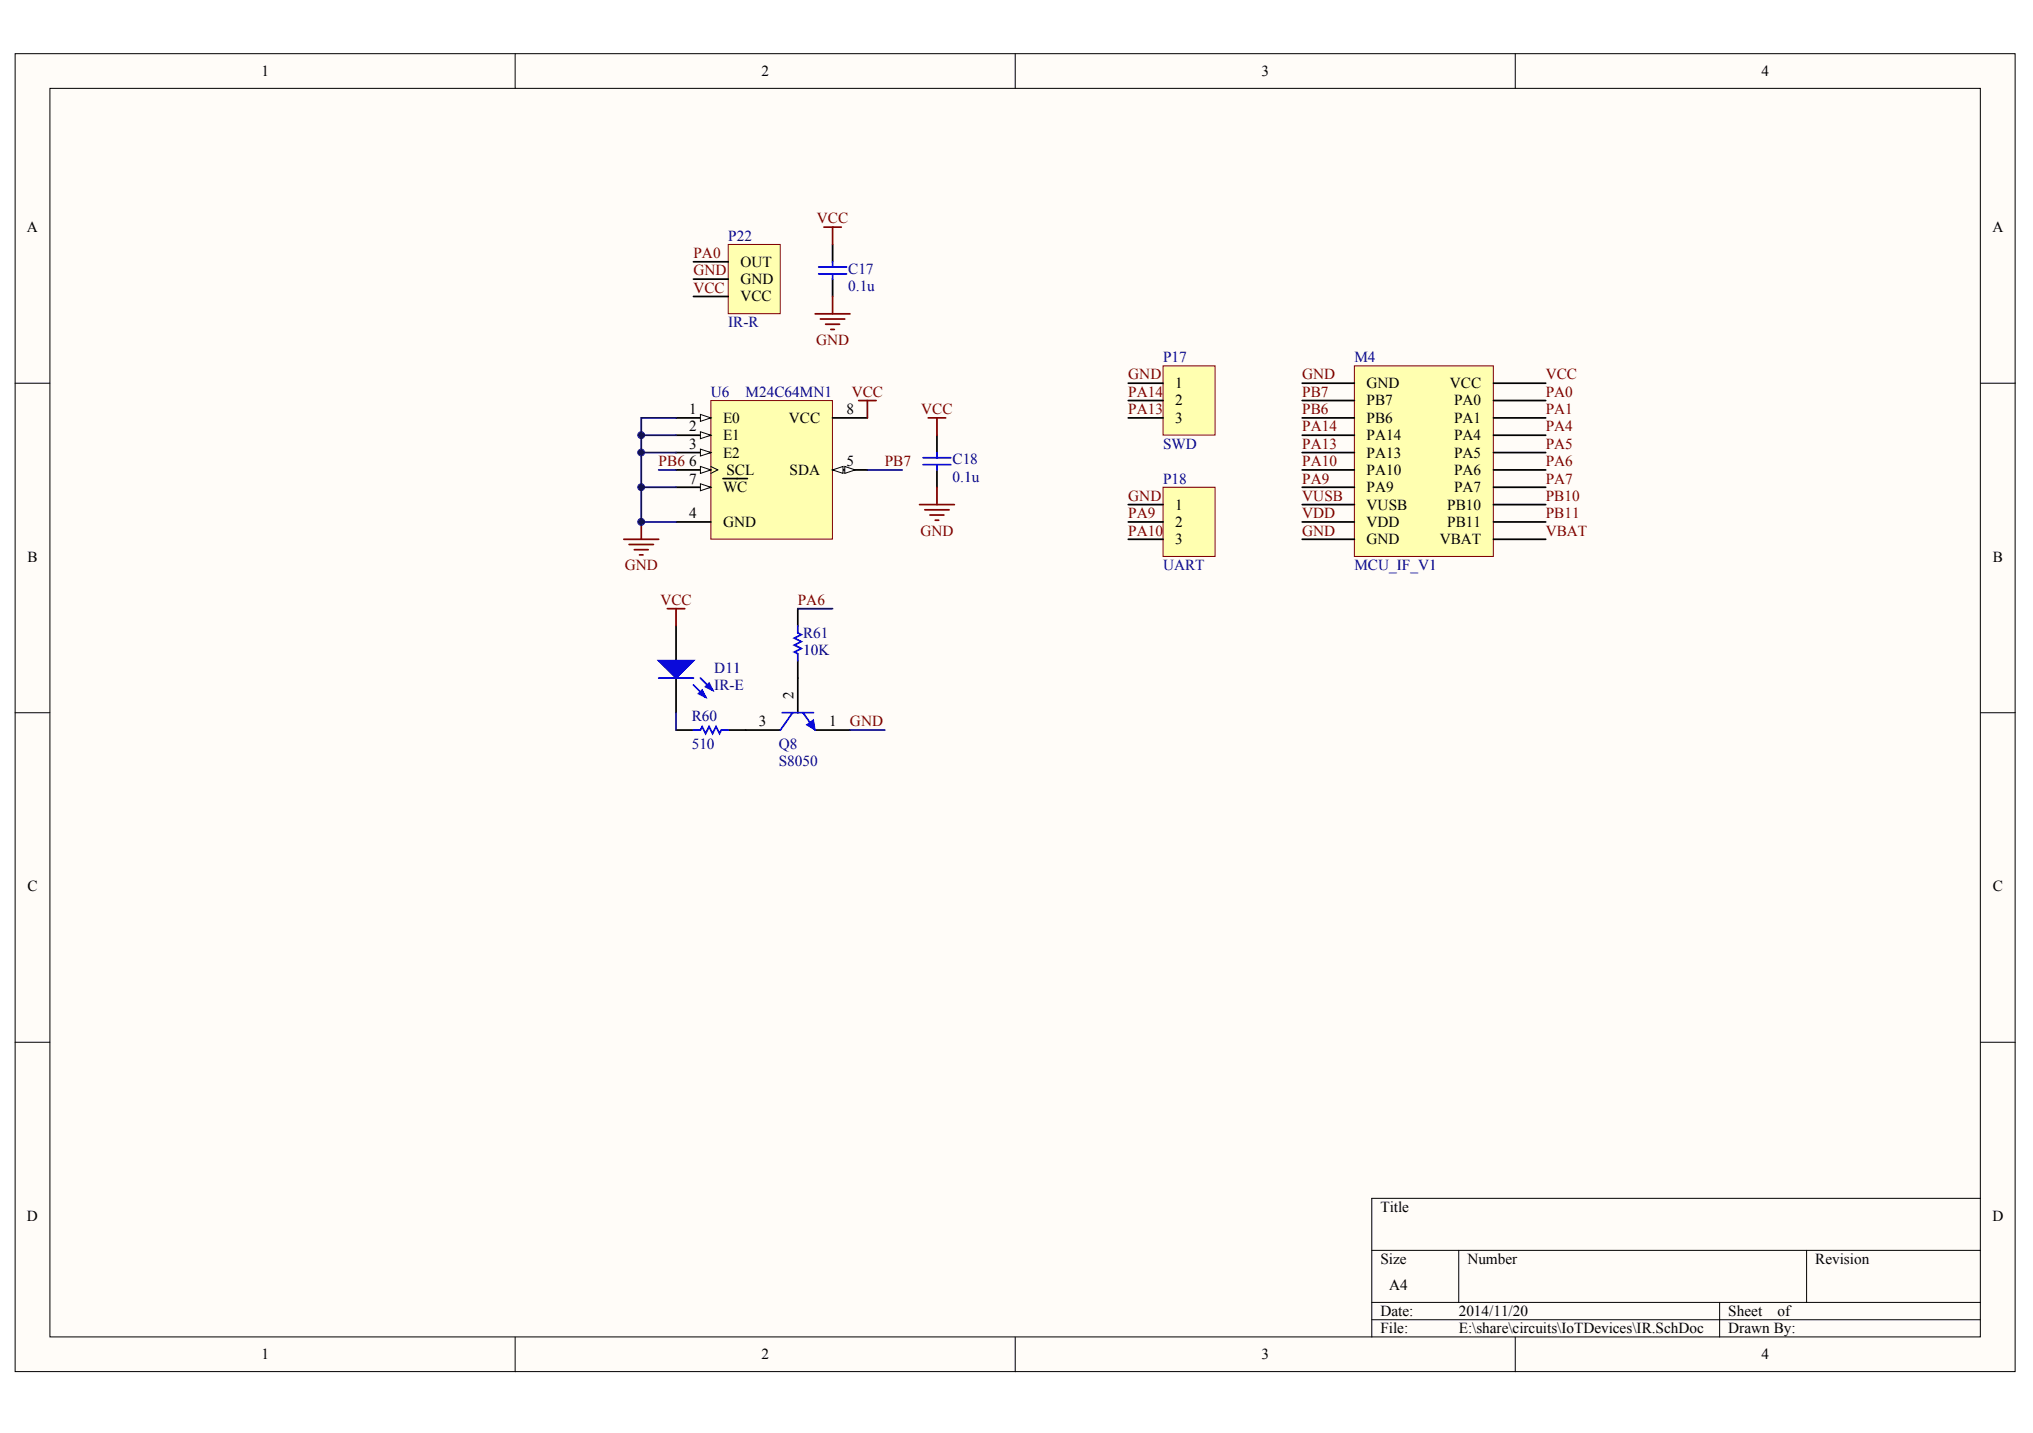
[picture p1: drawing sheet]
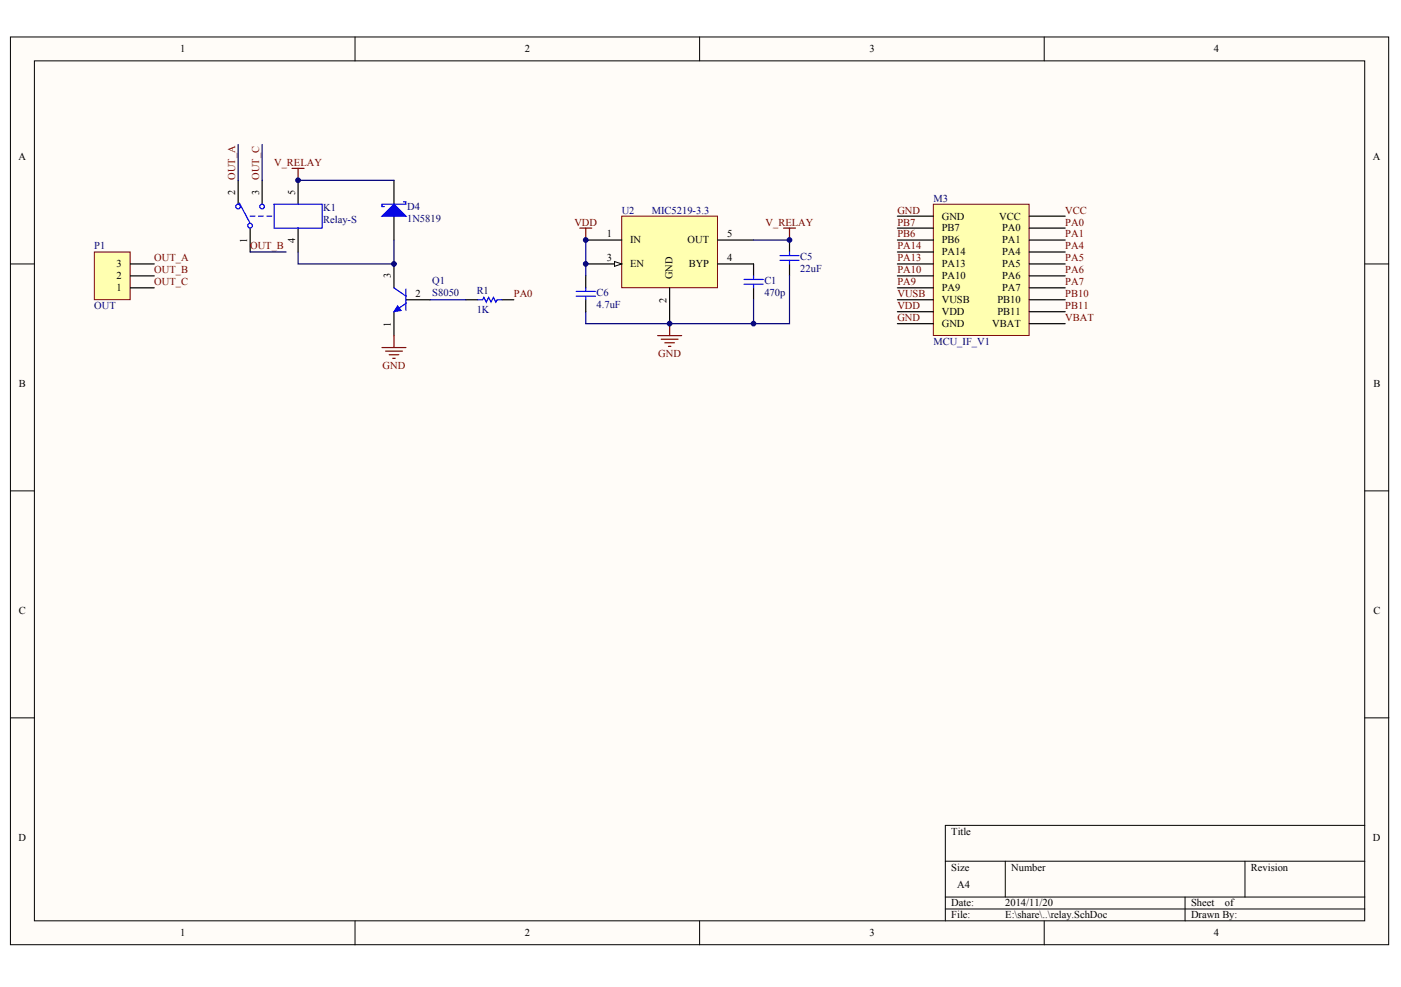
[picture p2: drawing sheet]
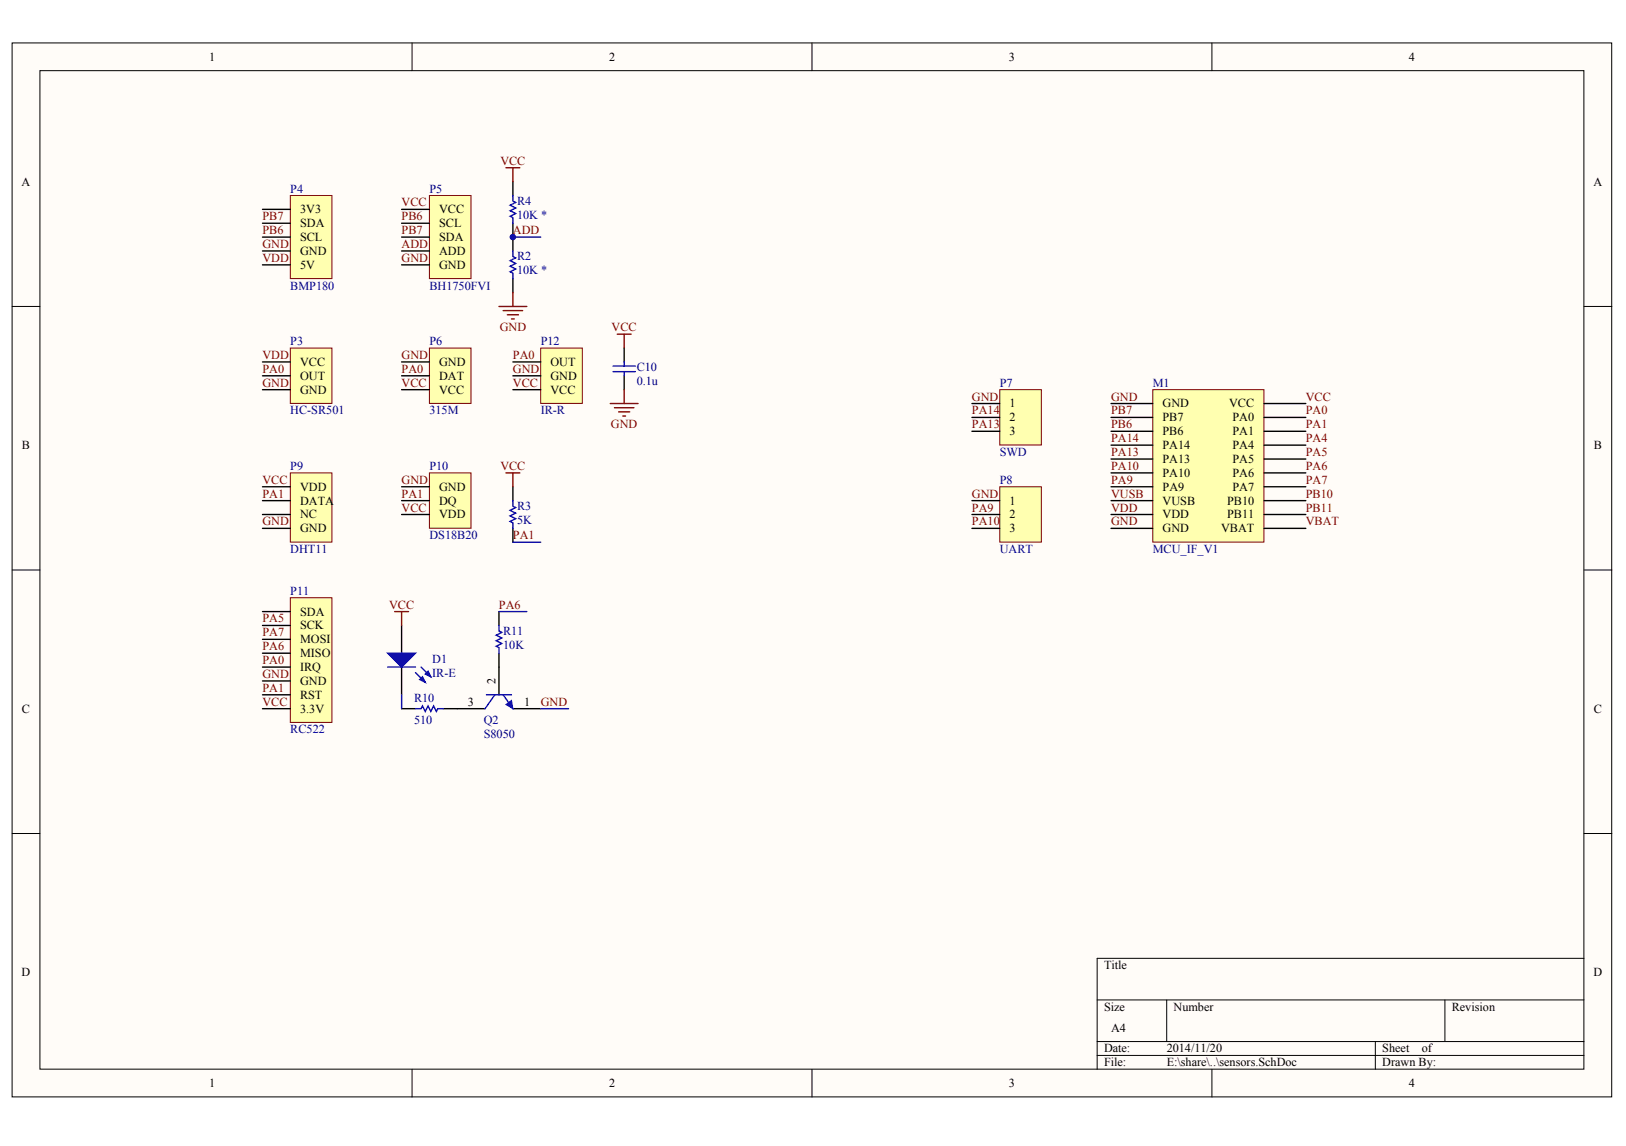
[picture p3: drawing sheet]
# Altium project slaves.PrjPCB
3 sheets, 40 parts. Net scope: global (net labels, ports and power ports of the same name join across sheets).
Board file: relay.PcbDoc
Sheets:
  sensors.SchDoc
  relay.SchDoc
  IR.SchDoc

## Sheet sensors.SchDoc
size A4

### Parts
C10  value 0.1u  [C-1608[0603]]  (hidden comment: Cap Semi)
D1  IR-E  [PIN2]
M1  MCU_IF_V1  [MCU_IF_V1]
P3  HC-SR501  [HDR1X3]
P4  BMP180  [HDR1X5]
P5  BH1750FVI  [HDR1X5]
P6  315M  [HDR1X3]
P7  SWD  [HDR1X3]
P8  UART  [HDR1X3]
P9  DHT11  [HDR1X4]
P10  DS18B20  [HDR1X3]
P11  RC522  [HDR1X8]
P12  IR-R  [HDR1X3]
Q2  S8050  [SOT23B]
R2  value 10K *  [R-1608[0603]]  (hidden comment: Res Semi)
R3  value 5K  [R-1608[0603]]  (hidden comment: Res Semi)
R4  value 10K *  [R-1608[0603]]  (hidden comment: Res Semi)
R10  value 510  [R-1608[0603]]  (hidden comment: Res Semi)
R11  value 10K  [R-1608[0603]]  (hidden comment: Res Semi)

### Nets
GND: C10.1 M1.1(GND) M1.10(GND) P3.3(GND) P4.4(GND) P5.5(GND) P6.1(GND) P7.1 P8.1 P9.4(GND) P10.1(GND) P11.6(GND) P12.2(GND) Q2.1(E) R2.2
VCC: C10.2 D1.1(A) M1.20(VCC) P5.1(VCC) P6.3(VCC) P9.1(VDD) P10.3(VDD) P11.8(3.3V) P12.3(VCC) R3.1 R4.1
VDD: M1.9(VDD) P3.1(VCC) P4.5(5V)
ADD: P5.4(ADD) R2.1 R4.2
PA0: M1.19(PA0) P3.2(OUT) P6.2(DAT) P11.5(IRQ) P12.1(OUT)
PA1: M1.18(PA1) P9.2(DATA) P10.2(DQ) P11.7(RST) R3.2
PA4: M1.17(PA4)
PA5: M1.16(PA5) P11.2(SCK)
PA6: M1.15(PA6) P11.4(MISO) R11.2
PA7: M1.14(PA7) P11.3(MOSI)
PA9: M1.7(PA9) P8.2
PA10: M1.6(PA10) P8.3
PA13: M1.5(PA13) P7.3
PA14: M1.4(PA14) P7.2
PB6: M1.3(PB6) P4.3(SCL) P5.2(SCL)
PB7: M1.2(PB7) P4.2(SDA) P5.3(SDA)
PB10: M1.13(PB10)
PB11: M1.12(PB11)
VBAT: M1.11(VBAT)
VUSB: M1.8(VUSB)
NetD1_2: D1.2(K) R10.1
NetQ2_2: Q2.2(B) R11.1
NetQ2_3: Q2.3(C) R10.2

Not connected (* = marked no-connect by the designer): P4 1(3V3); P9 3(NC); P11 1(SDA)

## Sheet relay.SchDoc
size A4

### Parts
C1  value 470p  [C-1608[0603]]  (hidden comment: Cap Semi)
C5  value 22uF  [C-2012[0805]]  (hidden comment: Cap Semi)
C6  value 4.7uF  [C-1608[0603]]  (hidden comment: Cap Semi)
D4  1N5819  [SOD123]
K1  Relay-S  [Relay-JZC-32F-ZS]
M3  MCU_IF_V1  [MCU_IF_V1]
P1  OUT  [Edge5.08mm3P]
Q1  S8050  [SOT23B]
R1  value 1K  [R-1608[0603]]  (hidden comment: Res Semi)
U2  MIC5219-3.3  [SOT23-5]

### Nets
GND: C1.2 C5.2 C6.2 M3.1(GND) M3.10(GND) Q1.1(E) U2.2(GND)
V_RELAY: C5.1 D4.2(K) K1.5 U2.5(OUT)
VCC: M3.20(VCC)
VDD: C6.1 M3.9(VDD) U2.1(IN) U2.3(EN)
OUT_A: K1.2 P1.3
OUT_B: K1.1 P1.2
OUT_C: K1.3 P1.1
PA0: M3.19(PA0) R1.2
PA1: M3.18(PA1)
PA4: M3.17(PA4)
PA5: M3.16(PA5)
PA6: M3.15(PA6)
PA7: M3.14(PA7)
PA9: M3.7(PA9)
PA10: M3.6(PA10)
PA13: M3.5(PA13)
PA14: M3.4(PA14)
PB6: M3.3(PB6)
PB7: M3.2(PB7)
PB10: M3.13(PB10)
PB11: M3.12(PB11)
VBAT: M3.11(VBAT)
VUSB: M3.8(VUSB)
NetC1_1: C1.1 U2.4(BYP)
NetD4_1: D4.1(A) K1.4 Q1.3(C)
NetQ1_2: Q1.2(B) R1.1

## Sheet IR.SchDoc
size A4

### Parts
C17  value 0.1u  [C-1608[0603]]  (hidden comment: Cap Semi)
C18  value 0.1u  [C-1608[0603]]  (hidden comment: Cap Semi)
D11  IR-E  [PIN2]
M4  MCU_IF_V1  [MCU_IF_V1]
P17  SWD  [HDR1X3]
P18  UART  [HDR1X3]
P22  IR-R  [HDR1X3]
Q8  S8050  [SOT23B]
R60  value 510  [R-1608[0603]]  (hidden comment: Res Semi)
R61  value 10K  [R-1608[0603]]  (hidden comment: Res Semi)
U6  M24C64MN1  [SOP8_N]

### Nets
GND: C17.1 C18.1 M4.1(GND) M4.10(GND) P17.1 P18.1 P22.2(GND) Q8.1(E) U6.1(E0) U6.2(E1) U6.3(E2) U6.4(GND) U6.7(~{WC})
VCC: C17.2 C18.2 D11.1(A) M4.20(VCC) P22.3(VCC) U6.8(VCC)
VDD: M4.9(VDD)
PA0: M4.19(PA0) P22.1(OUT)
PA1: M4.18(PA1)
PA4: M4.17(PA4)
PA5: M4.16(PA5)
PA6: M4.15(PA6) R61.2
PA7: M4.14(PA7)
PA9: M4.7(PA9) P18.2
PA10: M4.6(PA10) P18.3
PA13: M4.5(PA13) P17.3
PA14: M4.4(PA14) P17.2
PB6: M4.3(PB6) U6.6(SCL)
PB7: M4.2(PB7) U6.5(SDA)
PB10: M4.13(PB10)
PB11: M4.12(PB11)
VBAT: M4.11(VBAT)
VUSB: M4.8(VUSB)
NetD11_2: D11.2(K) R60.1
NetQ8_2: Q8.2(B) R61.1
NetQ8_3: Q8.3(C) R60.2

## Nets that join several sheets
GND: sensors (15 pins), relay (7 pins), IR (13 pins)
VCC: sensors (11 pins), relay (M3.20), IR (6 pins)
VDD: sensors (M1.9 P3.1 P4.5), relay (C6.1 M3.9 U2.1 U2.3), IR (M4.9)
PA0: sensors (5 pins), relay (M3.19 R1.2), IR (M4.19 P22.1)
PA1: sensors (5 pins), relay (M3.18), IR (M4.18)
PA4: sensors (M1.17), relay (M3.17), IR (M4.17)
PA5: sensors (M1.16 P11.2), relay (M3.16), IR (M4.16)
PA6: sensors (M1.15 P11.4 R11.2), relay (M3.15), IR (M4.15 R61.2)
PA7: sensors (M1.14 P11.3), relay (M3.14), IR (M4.14)
PA9: sensors (M1.7 P8.2), relay (M3.7), IR (M4.7 P18.2)
PA10: sensors (M1.6 P8.3), relay (M3.6), IR (M4.6 P18.3)
PA13: sensors (M1.5 P7.3), relay (M3.5), IR (M4.5 P17.3)
PA14: sensors (M1.4 P7.2), relay (M3.4), IR (M4.4 P17.2)
PB6: sensors (M1.3 P4.3 P5.2), relay (M3.3), IR (M4.3 U6.6)
PB7: sensors (M1.2 P4.2 P5.3), relay (M3.2), IR (M4.2 U6.5)
PB10: sensors (M1.13), relay (M3.13), IR (M4.13)
PB11: sensors (M1.12), relay (M3.12), IR (M4.12)
VBAT: sensors (M1.11), relay (M3.11), IR (M4.11)
VUSB: sensors (M1.8), relay (M3.8), IR (M4.8)
